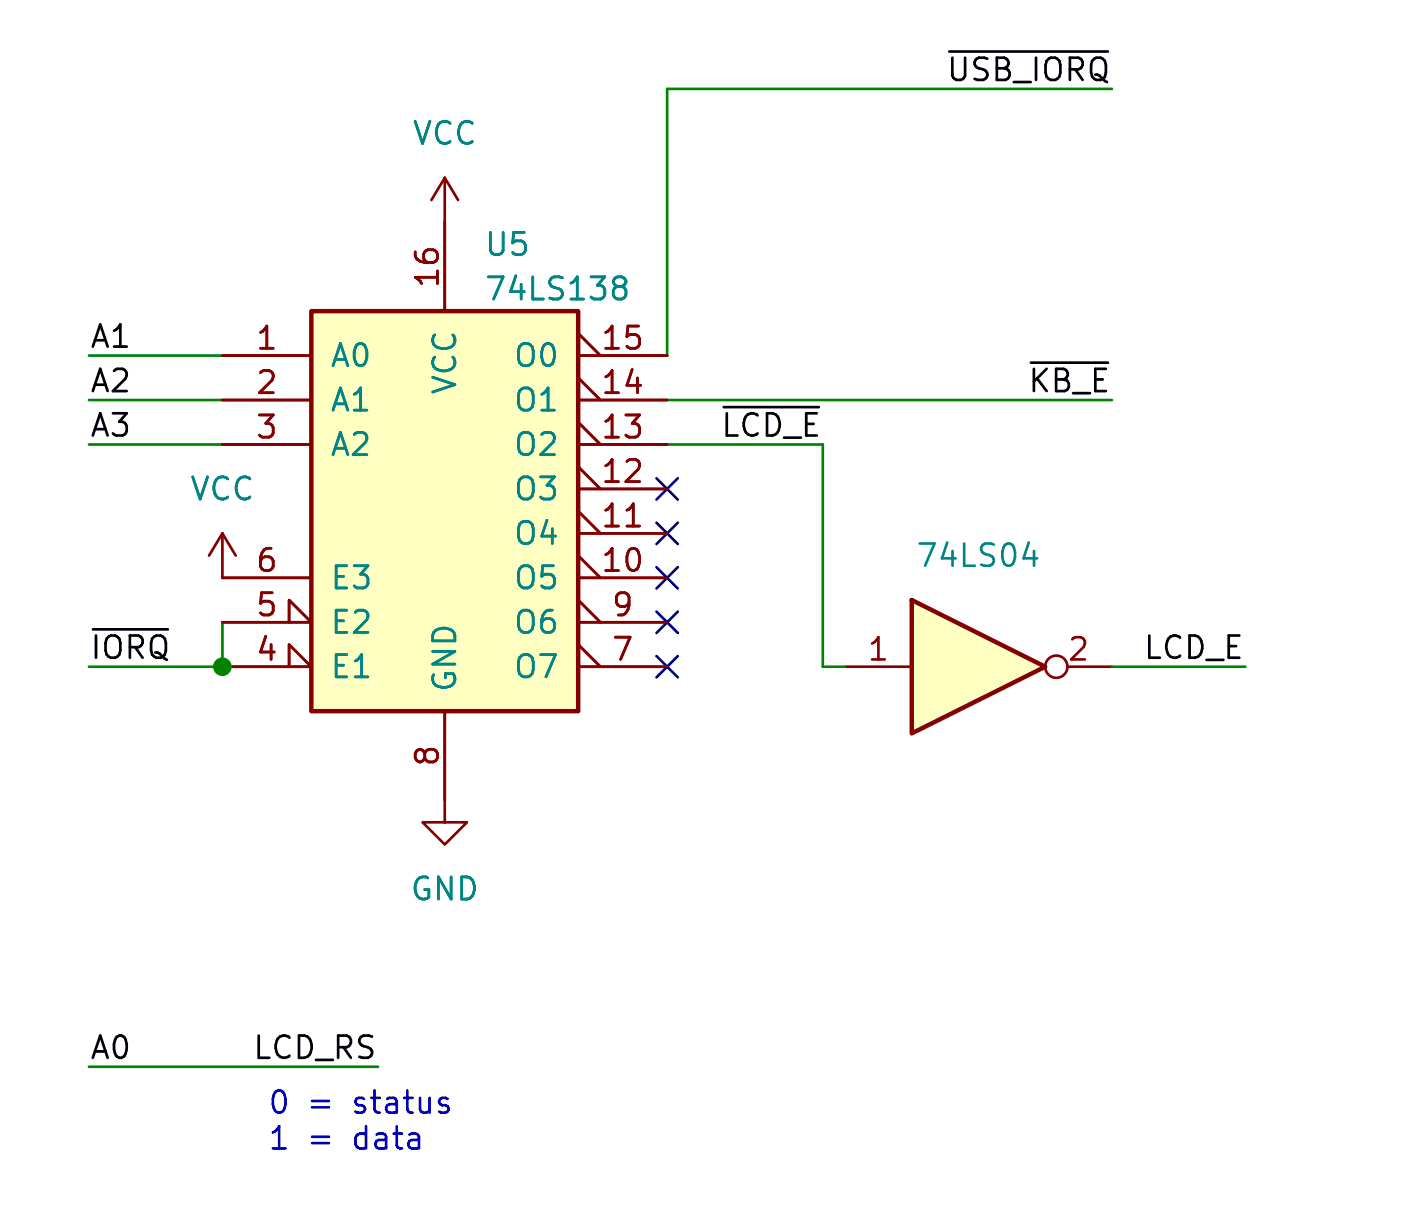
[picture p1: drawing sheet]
<svg xmlns="http://www.w3.org/2000/svg" width="80mm" height="70mm" viewBox="0 0 80 70" stroke-linecap="round" stroke-linejoin="round" font-family="sans-serif">
<path d="M0 0h80v70h-80z" fill="#fff" stroke="#fff" stroke-width=".06"/>
<path d="M52.1 34.3l7.6 3.8-7.6 3.8z" fill="#ffffc2"/>
<path d="M17.8 17.8h15.2v22.8h-15.2zM52.1 34.3l7.6 3.8-7.6 3.8z" fill="none" stroke="#840000" stroke-width=".25"/>
<g fill="none" stroke="#840000" stroke-width=".15">
<path d="M25.4 10.2l-.8 1.2M25.4 10.2v7.6M25.4 10.2l.8 1.2M33 19.1l1.3 1.2M12.7 38.1h5.1l-1.3-1.3v1.3M12.7 35.6h5.1l-1.3-1.3v1.3M12.7 30.5l-.8 1.3M12.7 30.5v2.5h5.1M12.7 30.5l.8 1.3M12.7 20.3h5.1M12.7 25.4h5.1M12.7 22.9h5.1"/>
<path d="M33 38.1h5.1M33 20.3h5.1M33 33h5.1M33 31.8l1.3 1.2M33 30.5h5.1M33 29.2l1.3 1.3M33 27.9h5.1M33 26.7l1.3 1.2M33 25.4h5.1M33 24.1l1.3 1.3M33 22.9h5.1M33 21.6l1.3 1.3"/>
<path d="M33 35.6h5.1M33 36.8l1.3 1.3M33 34.3l1.3 1.3M35.8 30.1h.7M48.3 38.1h3.8M61 38.1h2.5M25.4 40.6v6.4h1.3l-1.3 1.3-1.3-1.3h1.3"/>
<circle cx="60.3" cy="38.1" r=".63"/>
</g>
<path d="M35.1 16.3l.2 .1M35.1 15.9l.4-.1 .2 .1v.2l-.2 .3M35.3 16.4h.2M35.3 16.4h-.2M35.5 16.4l.2 .2v.4l-.2 .1-.4-.1M58.5 31.9h.7M59.1 31.5v.8" fill="none" stroke="#008484" stroke-width=".15"/>
<path d="M17.8 17.8h15.2v22.8h-15.2z" fill="#ffffc2" stroke="#ffffc2" stroke-width=".06"/>
<path d="M54.2 2.9h9.1M5.3 36h4.3M41.3 23.3h5.5M58.9 20.7h4.4" fill="none" stroke="#000" stroke-width=".15"/>
<path d="M63.5 5.1h-25.4v15.2M5.1 22.9h7.6M5.1 25.4h7.6M5.1 20.3h7.6M12.7 35.6v2.5h-7.6M38.1 22.9h25.4M38.1 25.4h8.9v12.7h1.3M63.5 38.1h7.6M5.1 61h16.5" fill="none" stroke="#008400" stroke-width=".15"/>
<path d="M37.5 27.3l1.2 1.2M37.5 35l1.2 1.2M37.5 32.4l1.2 1.2M37.5 37.5l1.2 1.2M37.5 29.9l1.2 1.2M38.7 27.3l-1.2 1.2M38.7 35l-1.2 1.2M38.7 32.4l-1.2 1.2M38.7 37.5l-1.2 1.2M38.7 29.9l-1.2 1.2" fill="none" stroke="#000084" stroke-width=".15"/>
<circle cx="12.7" cy="38.1" r=".46" fill="#008400" stroke="#008400" stroke-width=".15"/>
<g font-size="1.8">
<text x="54" y="4.7">~{USB_IORQ}</text>
<text x="5.1" y="22.5">A2</text>
<text x="5.1" y="20">A1</text>
<text x="58.6" y="22.5">~{KB_E}</text>
<text x="5.1" y="25.1">A3</text>
<text x="41.1" y="25.1">~{LCD_E}</text>
<text x="5.1" y="37.8">~{IORQ}</text>
<text x="65.2" y="37.8">LCD_E</text>
<text x="5.1" y="60.6">A0</text>
<text x="14.4" y="60.6">LCD_RS</text>
</g>
<g font-size="1.8" fill="#008484">
<text x="23.5" y="8.5">VCC</text>
<text x="27.6" y="14.8">U5</text>
<text x="27.6" y="17.4">74LS138</text>
<text x="18.8" y="21.2">A0</text>
<text x="18.8" y="23.7">A1</text>
<text x="26.3" y="22.6" transform="rotate(-90 26.3 22.6)">VCC</text>
<text x="29.3" y="23.7">O1</text>
<text x="29.3" y="21.2">O0</text>
<text x="10.8" y="28.8">VCC</text>
<text x="18.8" y="26.3">A2</text>
<text x="29.3" y="28.8">O3</text>
<text x="29.3" y="26.3">O2</text>
<text x="18.8" y="33.9">E3</text>
<text x="29.3" y="33.9">O5</text>
<text x="29.3" y="31.3">O4</text>
<text x="52.2" y="32.6">74LS04</text>
<text x="18.8" y="39">E1</text>
<text x="18.8" y="36.4">E2</text>
<text x="26.3" y="39.6" transform="rotate(-90 26.3 39.6)">GND</text>
<text x="29.3" y="39">O7</text>
<text x="29.3" y="36.4">O6</text>
<text x="23.4" y="51.7">GND</text>
</g>
<g font-size="1.8" fill="#840000">
<text x="25.1" y="16.6" transform="rotate(-90 25.1 16.6)">16</text>
<text x="14.5" y="20.1">1</text>
<text x="14.5" y="22.6">2</text>
<text x="34.2" y="22.6">14</text>
<text x="34.2" y="20.1">15</text>
<text x="14.5" y="25.1">3</text>
<text x="34.2" y="27.7">12</text>
<text x="34.2" y="25.1">13</text>
<text x="14.5" y="35.3">5</text>
<text x="14.5" y="32.8">6</text>
<text x="34.2" y="32.8">10</text>
<text x="34.2" y="30.2">11</text>
<text x="34.9" y="35.3">9</text>
<text x="14.5" y="37.8">4</text>
<text x="34.9" y="37.8">7</text>
<text x="49.5" y="37.8">1</text>
<text x="60.9" y="37.8">2</text>
<text x="25.1" y="43.9" transform="rotate(-90 25.1 43.9)">8</text>
</g>
<g font-size="1.8" fill="#0000c2">
<text x="15.2" y="63.7">0</text>
<text x="15.2" y="65.8">1</text>
<text x="17.6" y="63.7">=</text>
<text x="17.6" y="65.8">=</text>
<text x="20.4" y="63.7">status</text>
<text x="20.4" y="65.8">data</text>
</g>
</svg>
